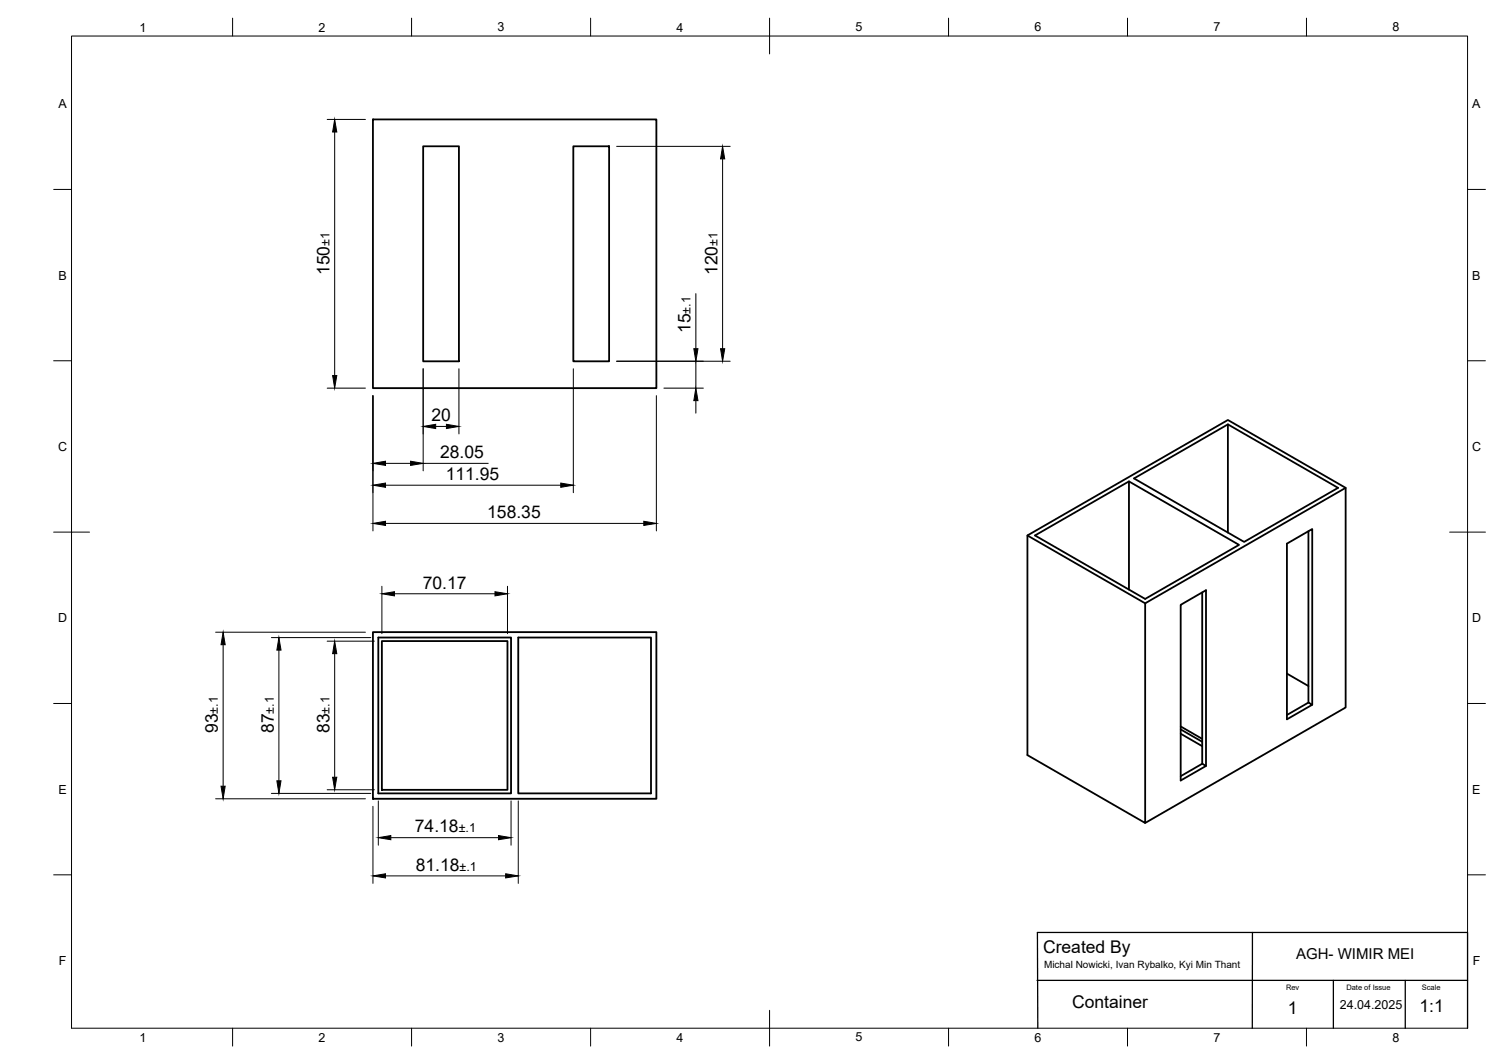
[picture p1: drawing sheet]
<svg xmlns="http://www.w3.org/2000/svg" width="420mm" height="297mm" viewBox="0 0 420 297" stroke-linecap="round" stroke-linejoin="round" font-family="sans-serif">
<!-- layer: Visible -->
<g fill="none" stroke="#000" stroke-width=".51">
<path d="M104.2 33.3h79.2v75.1h-79.2zM118.2 40.8h10v60.1h-10zM160.2 40.8h10v60.1h-10zM343 118.5l30.8 17.7-26.2 15.1-30.8-17.7 26.2-15.1v30.2M315.4 134.4l-26.3 15.1 30.8 17.7 26.2-15.1-30.7-17.7v30.2M375.9 136.2l-56 32.2v61.4l-32.9-19v-61.3l56-32.3 32.9 19v61.3l-56 32.3M287 149.5l32.9 18.9M365.5 148.3v47.8l1.1 .7-7.1 4v-49l7.1-4.1v49.1M104.2 176.5h79.2v46.5h-79.2zM105.7 178h37.1v43.5h-37.1zM106.7 179h35.1v41.5h-35.1zM144.8 178h37.1v43.5h-37.1z"/>
<path d="M335.9 165.4v47.8l1 .6-7.1 4.1v-49l7.1-4.1v49M359.5 188.1l6 3.4M365.5 196.1l-6 3.5M329.8 204.8l6.1 3.5M329.8 203.6l6.1 3.5M329.8 202.8l6.1 3.5M335.9 213.2l-6.1 3.5"/>
</g>
<!-- layer: BORDER -->
<g fill="none" stroke="#000" stroke-width=".28">
<path d="M20 10.1h390v276.9h-390zM65 5.1v5M115 5.1v5M165 5.1v5M215 5.1v10M265 5.1v5M315 5.1v5M365 5.1v5M15 52.9h5M410 52.9h5M15 100.7h5M410 100.7h5"/>
<path d="M15 148.6h10M405 148.6h10M15 196.4h5M410 196.4h5M15 244.2h5M410 244.2h5M65 287v5M115 287v5M165 287v5M215 282.1v9.9M265 287v5M315 287v5"/>
<path d="M365 287v5"/>
</g>
<!-- layer: FD_Dimensions -->
<g fill="none" stroke="#000" stroke-width=".28">
<path d="M91.4 33.3h10.7M93.5 36.9v67.9M172.3 40.9h31.7M201.9 44.4v53M194.4 82v15.4M91.4 108.4h10.7M104.2 110.5v37.7M118.2 102.9v28.6M121.7 119h3M128.2 102.9v18.2M160.2 102.9v34.6M172.3 100.8h31.7"/>
<path d="M183.4 110.5v37.7M185.5 108.4h11M194.4 100.8v7.6M194.4 111.9v3.4M107.7 135.5h49M107.7 129.4h7M118.2 129.4h18.2M107.7 146.1h72.2M60.2 176.5h41.9M62.3 180v39.5M75.8 178h27.8M91.4 179h13.2"/>
<path d="M106.7 163.7v13.2M110.2 165.8h28.1M141.8 163.7v13.2M77.9 181.5v36.5M93.5 182.5v34.5M60.2 223h41.9M75.8 221.5h27.8M91.4 220.5h13.2M104.2 225.1v21.5M105.7 223.6v12.4M109.2 233.9h30.1M142.8 223.6v12.4"/>
<path d="M144.8 223.6v23M107.7 244.5h33.6"/>
</g>
<g fill="#000" stroke="#000" stroke-width=".28">
<path d="M93.5 33.3l.6 3.6h-1.2zM201.9 40.9l.6 3.5h-1.2zM193.8 97.4h1.2l-.6 3.4zM201.3 97.4h1.2l-.6 3.4zM92.9 104.8h1.2l-.6 3.6zM118.2 119l3.5-.5v1.1zM124.7 118.5l3.5 .5-3.5 .6zM194.4 108.4l.6 3.5h-1.2zM104.2 135.5l3.5-.6v1.1zM104.2 129.4l3.5-.6v1.1zM114.7 128.8l3.5 .6-3.5 .5zM156.7 134.9l3.5 .6-3.5 .5z"/>
<path d="M104.2 146.1l3.5-.6v1.2zM179.9 145.5l3.5 .6-3.5 .6zM62.3 176.5l.6 3.5h-1.2zM106.7 165.8l3.5-.6v1.2zM138.3 165.2l3.5 .6-3.5 .6zM77.9 178l.6 3.5h-1.2zM93.5 179l.6 3.5h-1.2zM61.7 219.5h1.2l-.6 3.5zM77.3 218h1.2l-.6 3.5zM92.9 217h1.2l-.6 3.5zM105.7 233.9l3.5-.6v1.1zM139.3 233.3l3.5 .6-3.5 .5z"/>
<path d="M104.2 244.5l3.5-.6v1.2zM141.3 243.9l3.5 .6-3.5 .6z"/>
</g>
<!-- layer: Sketch1 -->
<path d="M289.7 273.7h120.3M349.9 260.3l-.1 26.7M372.5 273.7v13.3M392.6 273.7v13.3M289.9 287l-.1-26.7h120.2v26.7" fill="none" stroke="#000" stroke-width=".36"/>
<g font-size="4.9">
<text x="92" y="76.8" transform="rotate(-90 92 76.8)">150</text>
<text x="200.4" y="76.8" transform="rotate(-90 200.4 76.8)">120</text>
<text x="192.9" y="93" transform="rotate(-90 192.9 93)">15</text>
<text x="120.5" y="117.6">20</text>
<text x="123" y="127.9">28.05</text>
<text x="124.5" y="134">111.95</text>
<text x="136.1" y="144.7">158.35</text>
<text x="118.1" y="164.3">70.17</text>
<text x="60.9" y="204.6" transform="rotate(-90 60.9 204.6)">93</text>
<text x="76.5" y="204.6" transform="rotate(-90 76.5 204.6)">87</text>
<text x="92" y="204.6" transform="rotate(-90 92 204.6)">83</text>
<text x="115.9" y="232.4">74.18</text>
<text x="116.2" y="243.1">81.18</text>
<text x="291.4" y="266.2">Created By</text>
<text x="299.5" y="281.4">Container</text>
<text x="359.8" y="283">1</text>
<text x="396.6" y="282.6">1:1</text>
</g>
<text font-size="4.2" x="362.1" y="267.7">AGH- WIMIR MEI</text>
<g font-size="3.5">
<text x="39" y="8.8">1</text>
<text x="89" y="8.8">2</text>
<text x="139" y="8.8">3</text>
<text x="189" y="8.8">4</text>
<text x="239" y="8.8">5</text>
<text x="289" y="8.8">6</text>
<text x="339" y="8.8">7</text>
<text x="389" y="8.8">8</text>
<text x="16.3" y="30.2">A</text>
<text x="411.3" y="30.2">A</text>
<text x="92" y="68.7" transform="rotate(-90 92 68.7)">±1</text>
<text x="200.4" y="68.7" transform="rotate(-90 200.4 68.7)">±1</text>
<text x="16.3" y="78">B</text>
<text x="411.3" y="78">B</text>
<text x="192.9" y="87.6" transform="rotate(-90 192.9 87.6)">±.1</text>
<text x="16.2" y="125.9">C</text>
<text x="411.2" y="125.9">C</text>
<text x="16.2" y="173.7">D</text>
<text x="411.2" y="173.7">D</text>
<text x="60.9" y="199.2" transform="rotate(-90 60.9 199.2)">±.1</text>
<text x="76.5" y="199.2" transform="rotate(-90 76.5 199.2)">±.1</text>
<text x="92" y="199.2" transform="rotate(-90 92 199.2)">±.1</text>
<text x="16.3" y="221.6">E</text>
<text x="411.3" y="221.6">E</text>
<text x="128.1" y="232.4">±.1</text>
<text x="128.4" y="243.1">±.1</text>
<text x="16.4" y="269.4">F</text>
<text x="411.4" y="269.4">F</text>
<text x="374.3" y="281.8">24.04.2025</text>
<text x="39" y="290.8">1</text>
<text x="89" y="290.8">2</text>
<text x="139" y="290.8">3</text>
<text x="189" y="290.8">4</text>
<text x="239" y="290.8">5</text>
<text x="289" y="290.8">6</text>
<text x="339" y="290.8">7</text>
<text x="389" y="290.8">8</text>
</g>
<text font-size="2.8" x="291.7" y="270.2">Michal Nowicki, Ivan Rybalko, Kyi Min Thant</text>
<g font-size="2.1">
<text x="359.3" y="276.3">Rev</text>
<text x="376.1" y="276.3">Date of Issue</text>
<text x="397.2" y="276.4">Scale</text>
</g>
</svg>
